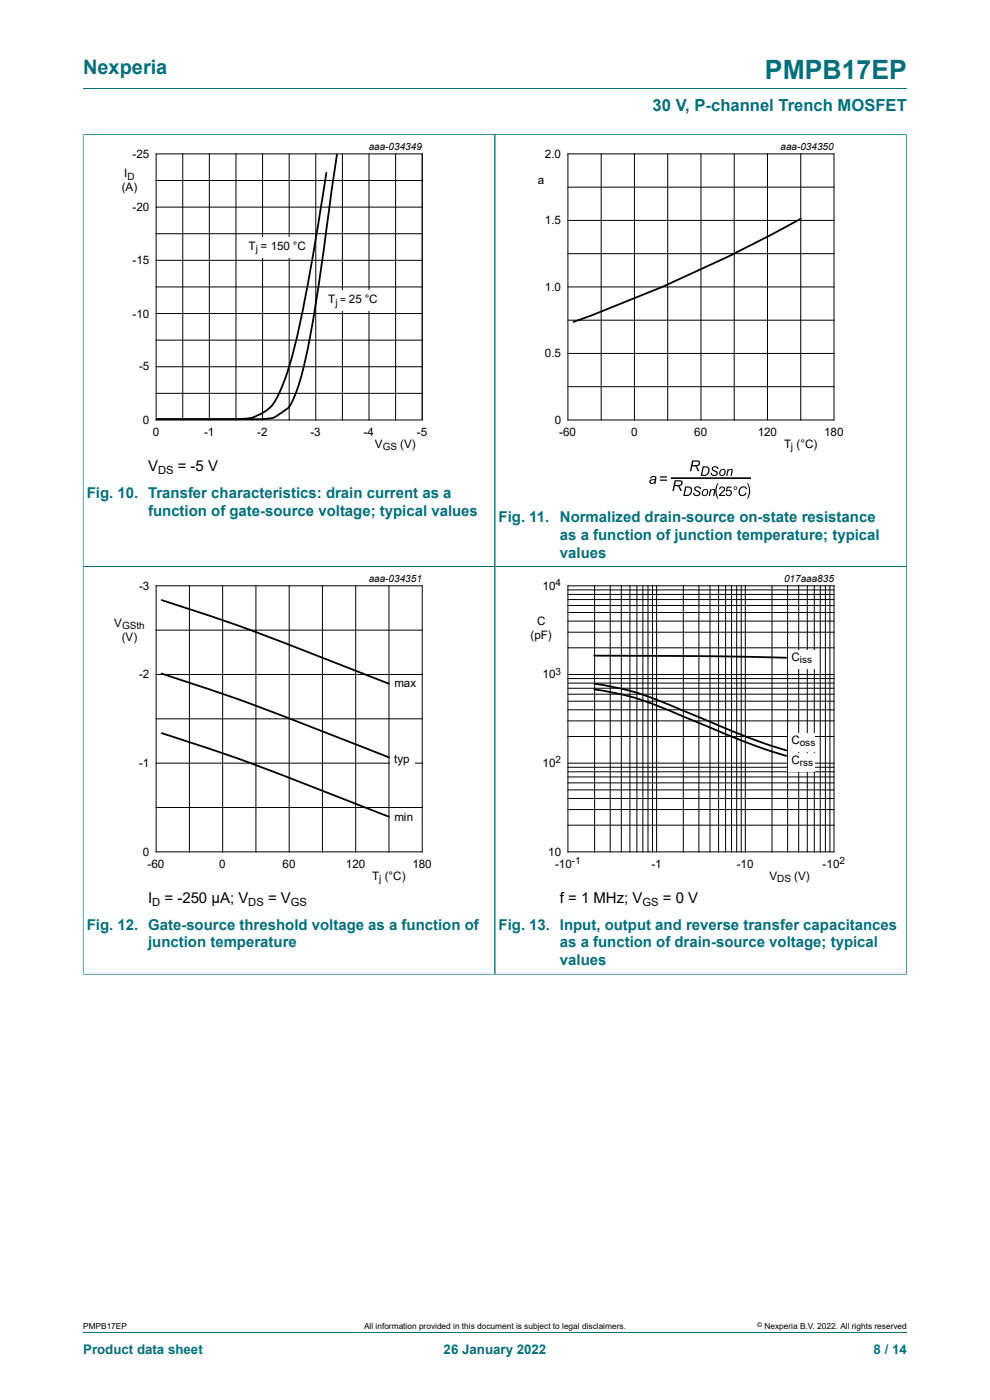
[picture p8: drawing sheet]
<svg xmlns="http://www.w3.org/2000/svg" width="210mm" height="297mm" viewBox="0 0 210 297" stroke-linecap="round" stroke-linejoin="round" font-family="sans-serif">
<path d="M17.6 18.8h174.8M17.6 28.5v91.7h87.4v-91.6h-87.4" fill="none" stroke="#036f7b" stroke-width=".21"/>
<path d="M102.3 29.8h-81.9v66.3h81.9" fill="none" stroke="#fefefe" stroke-width=".21"/>
<g fill="none" stroke="#000" stroke-width=".21">
<path d="M33.1 32.6h56.5v56.5h-56.5zM33.1 38.3h56.5M38.8 32.6v56.5M44.4 32.6v56.5M50.1 32.6v56.5M55.7 32.6v56.5M61.3 32.6v56.5M67 32.6v56.5M72.6 32.6v56.5M78.3 32.6v56.5M83.9 32.6v56.5M33.1 49.6h56.5"/>
<path d="M33.1 43.9h56.5M33.1 55.2h56.5M33.1 60.9h56.5M33.1 72.2h56.5M33.1 66.5h56.5M33.1 77.8h56.5M33.1 83.4h56.5"/>
</g>
<g fill="#fefefe">
<path d="M68.8 61.7h12.4v4.3h-12.4z"/>
<path d="M52 50.3h13.3v4.3h-13.3z"/>
</g>
<path d="M89.6 32.6v56.5" fill="none" stroke="#09090a" stroke-width=".21"/>
<path d="M71.5 32.8l-3.9 27.6-1.9 11.3a52.3 52.3 0 0 1-4.1 14.2l-.5 .7-1.1 .8a6.5 6.5 0 0 1-5.1 1.5h-21.7h16.4a10 10 0 0 0 7-1.9 11.5 11.5 0 0 0 3.4-5.5 141 141 0 0 0 5.9-24.4l3.3-20.4M169.9 46.4a325.8 325.8 0 0 1-48.3 21.9" fill="none" stroke="#000" stroke-width=".38"/>
<path d="M192.3 28.5v91.7h-174.7v86.5M192.4 28.6h-87.4v178.1h-87.4" fill="none" stroke="#036f7b" stroke-width=".21"/>
<path d="M189.6 29.8h-81.8v66.3h81.8M102.3 121.5h-81.9v66.3h81.9" fill="none" stroke="#fefefe" stroke-width=".21"/>
<g fill="none" stroke="#000" stroke-width=".21">
<path d="M120.5 32.6h56.4v56.5h-56.4zM120.5 39.7h56.4M127.5 32.6v56.5M134.6 32.6v56.5M141.6 32.6v56.5M148.7 32.6v56.5M155.7 32.6v56.5M162.8 32.6v56.5M169.9 32.6v56.5M120.5 53.8h56.4M120.5 46.8h56.4M120.5 75h56.4"/>
<path d="M120.5 67.9h56.4M120.5 60.9h56.4M120.5 82h56.4M33.1 124.3h56.5v56.4h-56.5zM33.1 133.7h56.5M40.2 124.3v56.4M47.2 124.3v56.4M54.3 124.3v56.4M61.3 124.3v56.4M68.4 124.3v56.4M75.5 124.3v56.4M82.5 124.3v56.4"/>
<path d="M33.1 143.1h56.5M33.1 152.5h56.5M33.1 161.9h56.5M33.1 171.3h56.5"/>
</g>
<g fill="#000">
<path d="M147.5 103.3a.76 .76 0 0 1 1.2 .5l-.3-.1a.45 .45 0 0 0-.4-.3 .45 .45 0 0 0-.4 .4l.1 .1a.75 .75 0 0 1 .8 1.1 .82 .82 0 0 1-.9 .2 .82 .82 0 0 1-.6-.6l.3-.1a.48 .48 0 0 0 .5 .5 .48 .48 0 0 0 .4-.5 1.05 1.05 0 0 1-.9-.9zM150.6 103.8h.3l-.1 .2a.47 .47 0 0 1 .6-.3 .47 .47 0 0 1 .3 .6l-.2 .9h-.2l.2-1.2a.49 .49 0 0 0-.6 0 .49 .49 0 0 0-.2 .5l-.1 .7h-.3zM151.2 99a.76 .76 0 0 1 1.2 .5h-.3a.45 .45 0 0 0-.4-.4 .45 .45 0 0 0-.4 .5l.1 .1a.75 .75 0 0 1 .8 1 .82 .82 0 0 1-.9 .3 .82 .82 0 0 1-.6-.7h.3a.48 .48 0 0 0 .5 .5 .48 .48 0 0 0 .4-.6 1.05 1.05 0 0 1-.9-.9zM152.2 102.5h.2l-.3 .7a3.6 3.6 0 0 0 .3 2.6h-.2a3.1 3.1 0 0 1 0-3.3zM154.3 99.5h.3l-.1 .3a.47 .47 0 0 1 .6-.4 .47 .47 0 0 1 .3 .7l-.2 .9h-.2l.2-1.2a.49 .49 0 0 0-.6 0 .49 .49 0 0 0-.2 .5l-.1 .7h-.3zM157 103.5a.83 .83 0 0 1 .8-.3 .83 .83 0 0 1 .7 .6h-.3a.7 .7 0 0 0-.9-.3 .7 .7 0 0 0-.4 .9 .59 .59 0 0 0 .6 .6 .59 .59 0 0 0 .6-.5h.3a.92 .92 0 0 1-1.4 .6 .92 .92 0 0 1-.2-1.4zM158.5 102.5h.1a3.1 3.1 0 0 1 0 3.3h-.1a3.6 3.6 0 0 0 0-3.3z"/>
<path d="M146.8 97.7h1a.64 .64 0 0 1 .7 .6 .64 .64 0 0 1-.8 .6l.6 1h-.3l-.2-.4a.71 .71 0 0 0-.9-.6l-.3 1h-.3zM147.1 97.9l-.2 .8a1.02 1.02 0 0 0 1.3-.4l-.1-.3z"/>
<path d="M138 101.2a.66 .66 0 0 1 .8-.2 .66 .66 0 0 1 .4 .7l-.1 .9h-.3v-.2a.55 .55 0 0 1-.9 .2 .55 .55 0 0 1 .2-.9l.8-.1a.39 .39 0 0 0-.3-.5 .39 .39 0 0 0-.4 .4h-.3zM138 102a.38 .38 0 0 0 .3 .5 .38 .38 0 0 0 .5-.3l.1-.4z"/>
<path d="M140 101h1.5v.3h-1.5zM140 101.7h1.5v.3h-1.5z"/>
<path d="M143.1 101.9h1a.64 .64 0 0 1 .7 .6 .64 .64 0 0 1-.8 .6l.6 1h-.3l-.2-.4a.71 .71 0 0 0-1-.6l-.2 1h-.3zM143.4 102.1l-.2 .8a1.02 1.02 0 0 0 1.3-.4l-.1-.3z"/>
<path d="M145.3 103.2h.7a1.01 1.01 0 0 1 .8 1 1.01 1.01 0 0 1-.8 1h-1.1zM145.6 103.4l-.4 1.6a.93 .93 0 0 0 1.2-.4 .93 .93 0 0 0-.2-1.1z"/>
<path d="M149.1 98.9h.6a1.01 1.01 0 0 1 .8 1 1.01 1.01 0 0 1-.8 1l-1.1 .1zM149.3 99.2l-.3 1.5a.93 .93 0 0 0 1.1-.3 .93 .93 0 0 0-.2-1.2z"/>
<path d="M149.1 104a.73 .73 0 0 1 1.1 .2 .73 .73 0 0 1-.6 1 .7 .7 0 0 1-.8-.4 .7 .7 0 0 1 .3-.8zM149.3 104a.5 .5 0 0 0-.3 .7 .5 .5 0 0 0 .7 .3l.1-.1a.47 .47 0 0 0 .2-.7 .47 .47 0 0 0-.7-.2z"/>
<path d="M152.8 99.7a.73 .73 0 0 1 1.1 .3 .73 .73 0 0 1-.5 1 .7 .7 0 0 1-.9-.4 .7 .7 0 0 1 .3-.9zM153 99.8a.5 .5 0 0 0-.3 .6 .5 .5 0 0 0 .7 .3l.1-.1a.47 .47 0 0 0 .2-.7 .47 .47 0 0 0-.7-.1z"/>
<path d="M152.7 103.3a.66 .66 0 0 1 1 .2 .66 .66 0 0 1-.3 1l-.6 .5h1v.2h-1.3l.3-.5a1.11 1.11 0 0 0 .7-1.2l-.5-.1-.2 .4h-.3zM154.2 103.2h1v.3h-.8l-.1 .5a.67 .67 0 0 1 .9 .3 .67 .67 0 0 1-.4 .9 .67 .67 0 0 1-.9-.5h.3a.44 .44 0 0 0 .6 .2 .44 .44 0 0 0 .1-.7 .44 .44 0 0 0-.6 0l-.3 .1z"/>
<path d="M155.6 103.5a.4 .4 0 0 1 .8 0 .4 .4 0 0 1-.8 0zM155.8 103.6a.25 .25 0 0 0 .5 0 .25 .25 0 0 0-.5 0z"/>
</g>
<path d="M142.5 101.4h16.6" fill="none" stroke="#000" stroke-width=".35"/>
<g fill="#fefefe">
<path d="M82.8 171.7h5.9v3.3h-5.9z"/>
<path d="M82.8 159.4h5.2v3.3h-5.2z"/>
<path d="M82.8 143.4h5.9v3.3h-5.9z"/>
</g>
<path d="M34.3 127.3l.7 .3a467.1 467.1 0 0 1 38.9 14.1l8.6 3.3M126 139.1l25.5 .1 15.3 .3M34.3 142.9l.7 .2a515.5 515.5 0 0 1 40.7 14.9l6.8 2.7M34.3 155.5l.7 .3a467.1 467.1 0 0 1 38.9 14.1l8.6 3.4M126 146.3a64.4 64.4 0 0 1 19.5 5.9l13.1 5.4 8.2 2.8M126 145.1a64.5 64.5 0 0 1 19.5 5.9l13.1 5.4 8.2 2.8" fill="none" stroke="#000" stroke-width=".38"/>
<path d="M192.4 206.7h-87.4v-86.5h87.3v86.5" fill="none" stroke="#036f7b" stroke-width=".21"/>
<path d="M189.6 121.5h-81.8v66.3h81.8" fill="none" stroke="#fefefe" stroke-width=".21"/>
<g fill="none" stroke="#000" stroke-width=".21">
<path d="M120.5 124.3h56.4v56.4h-56.4zM120.5 137.4h56.4M120.5 134.1h56.4M120.5 131.8h56.4M120.5 129.9h56.4M120.5 128.5h56.4M120.5 127.2h56.4M120.5 126.1h56.4M120.5 125.1h56.4M126.1 124.3v56.4M129.4 124.3v56.4M131.8 124.3v56.4"/>
<path d="M133.6 124.3v56.4M135.1 124.3v56.4M136.4 124.3v56.4M137.5 124.3v56.4M138.4 124.3v56.4M139.3 124.3v56.4M144.9 124.3v56.4M148.3 124.3v56.4M150.6 124.3v56.4M152.4 124.3v56.4M153.9 124.3v56.4M155.2 124.3v56.4"/>
<path d="M156.3 124.3v56.4M157.2 124.3v56.4M158.1 124.3v56.4M163.8 124.3v56.4M167.1 124.3v56.4M169.4 124.3v56.4M171.2 124.3v56.4M172.7 124.3v56.4M174 124.3v56.4M175.1 124.3v56.4M176 124.3v56.4M120.5 156.2h56.4"/>
<path d="M120.5 152.9h56.4M120.5 150.6h56.4M120.5 148.8h56.4M120.5 147.3h56.4M120.5 146h56.4M120.5 144.9h56.4M120.5 144h56.4M120.5 143.1h56.4M120.5 175.1h56.4M120.5 171.7h56.4M120.5 169.4h56.4M120.5 167.6h56.4"/>
<path d="M120.5 166.1h56.4M120.5 164.8h56.4M120.5 163.7h56.4M120.5 162.8h56.4M120.5 161.9h56.4"/>
</g>
<g fill="#fefefe">
<path d="M167.3 137.8h5.6v4h-5.6z"/>
<path d="M167.3 155.4h5.6v4h-5.6z"/>
<path d="M167.3 159.7h5.6v4h-5.6z"/>
</g>
<path d="M17.6 28.6v178M17.7 28.6h174.6M105 28.6v178M192.3 28.6v178M17.7 120.2h174.6M17.7 206.7h174.6M17.6 282.6h174.8" fill="none" stroke="#036f7b" stroke-width=".21"/>
<text font-size="5.6" fill="#036f7b" x="162.3" y="16.8">PMPB17EP</text>
<text font-size="4.2" fill="#036f7b" x="17.6" y="15.6">Nexperia</text>
<text font-size="3.5" fill="#036f7b" x="138.4" y="23.7">30 V, P-channel Trench MOSFET</text>
<g font-size="3.2">
<text x="31.4" y="100">V</text>
<text x="37.7" y="100">= -5 V</text>
<text x="31.4" y="191.6">I</text>
<text x="34.9" y="191.6">= -250 µA; V</text>
<text x="56.9" y="191.6">= V</text>
<text x="118.8" y="191.6">f = 1 MHz; V</text>
<text x="140.6" y="191.6">= 0 V</text>
</g>
<g font-size="3.2" fill="#036f7b">
<text x="18.4" y="105.6">Fig. 10. Transfer characteristics: drain current as a</text>
<text x="31.4" y="109.4">function of gate-source voltage; typical values</text>
<text x="105.8" y="110.7">Fig. 11.</text>
<text x="118.8" y="110.7">Normalized drain-source on-state resistance</text>
<text x="118.8" y="114.5">as a function of junction temperature; typical</text>
<text x="118.8" y="118.3">values</text>
<text x="18.4" y="197.2">Fig. 12. Gate-source threshold voltage as a function of</text>
<text x="105.8" y="197.2">Fig. 13. Input, output and reverse transfer capacitances</text>
<text x="31.4" y="201">junction temperature</text>
<text x="118.8" y="201">as a function of drain-source voltage; typical</text>
<text x="118.8" y="204.8">values</text>
</g>
<g font-size="2.8" fill="#036f7b">
<text x="17.6" y="287.2">Product data sheet</text>
<text x="94.1" y="287.2">26 January 2022</text>
<text x="185.3" y="287.2">8 / 14</text>
</g>
<g font-size="2.5">
<text x="28.1" y="33.4">-25</text>
<text x="115.6" y="33.4">2.0</text>
<text x="25.8" y="40.6">(A)</text>
<text x="26.3" y="37.6">I</text>
<text x="114.1" y="39">a</text>
<text x="28.1" y="44.8">-20</text>
<text x="115.6" y="47.5">1.5</text>
<text x="52.7" y="52.9">T = 150</text>
<text x="62.1" y="52.9">°C</text>
<text x="28.1" y="56.1">-15</text>
<text x="69.6" y="64.4">T</text>
<text x="74" y="64.4">25 °</text>
<text x="78.3" y="64.4">C</text>
<text x="115.6" y="61.7">1.0</text>
<text x="28.1" y="67.4">-10</text>
<text x="115.6" y="75.8">0.5</text>
<text x="29.5" y="78.6">-5</text>
<text x="30.3" y="89.9">0</text>
<text x="117.7" y="89.9">0</text>
<text x="32.4" y="92.4">0</text>
<text x="43.3" y="92.4">-1</text>
<text x="54.6" y="92.4">-2</text>
<text x="65.9" y="92.4">-3</text>
<text x="77.1" y="92.4">-4</text>
<text x="79.5" y="95">V</text>
<text x="84.9" y="95">(V)</text>
<text x="88.4" y="92.4">-5</text>
<text x="118.6" y="92.4">-60</text>
<text x="133.9" y="92.4">0</text>
<text x="147.3" y="92.4">60</text>
<text x="160.7" y="92.4">120</text>
<text x="166.3" y="95">T (°C)</text>
<text x="174.8" y="92.4">180</text>
<text x="29.5" y="125.1">-3</text>
<text x="115.1" y="125.1">10</text>
<text x="24.2" y="133">V</text>
<text x="25.8" y="135.9">(V)</text>
<text x="112.5" y="135.6">(pF)</text>
<text x="113.9" y="132.6">C</text>
<text x="29.5" y="143.9">-2</text>
<text x="115.1" y="143.9">10</text>
<text x="167.9" y="140.2">C</text>
<text x="83.7" y="145.8">max</text>
<text x="83.6" y="161.8">typ</text>
<text x="167.9" y="157.8">C</text>
<text x="29.5" y="162.7">-1</text>
<text x="115.1" y="162.7">10</text>
<text x="167.9" y="162.1">C</text>
<text x="83.7" y="174.2">min</text>
<text x="30.3" y="181.5">0</text>
<text x="31.3" y="184.1">-60</text>
<text x="46.5" y="184.1">0</text>
<text x="59.9" y="184.1">60</text>
<text x="73.4" y="184.1">120</text>
<text x="87.5" y="184.1">180</text>
<text x="116.3" y="181.5">10</text>
<text x="117.7" y="184.1">-10</text>
<text x="138.2" y="184.1">-1</text>
<text x="156.3" y="184.1">-10</text>
<text x="174.5" y="184.1">-10</text>
<text x="79" y="186.6">T (°C)</text>
<text x="163.2" y="186.6">V</text>
<text x="168.5" y="186.6">(V)</text>
</g>
<g font-size="2.4">
<text x="33.5" y="100.6">DS</text>
<text x="32.3" y="192.2">D</text>
<text x="52.7" y="192.2">DS</text>
<text x="61.7" y="192.2">GS</text>
<text x="136.3" y="192.2">GS</text>
</g>
<g font-size="2.1">
<text x="78.2" y="31.8">aaa-034349</text>
<text x="165.6" y="31.8">aaa-034350</text>
<text x="27" y="38.1">D</text>
<text x="54.3" y="53.5">j</text>
<text x="71.2" y="64.9">j =</text>
<text x="81.2" y="95.5">GS</text>
<text x="167.8" y="95.5">j</text>
<text x="78.2" y="123.4">aaa-034351</text>
<text x="117.9" y="124.4">4</text>
<text x="166.3" y="123.4">017aaa835</text>
<text x="25.9" y="133.5">GSth</text>
<text x="117.9" y="143.2">3</text>
<text x="169.7" y="140.7">iss</text>
<text x="117.9" y="162">2</text>
<text x="169.7" y="158.3">os</text>
<text x="171.9" y="158.3">s</text>
<text x="169.7" y="162.6">rss</text>
<text x="121.3" y="183.3">-1</text>
<text x="178.1" y="183.3">2</text>
<text x="80.4" y="187.1">j</text>
<text x="164.9" y="187.1">DS</text>
</g>
<g font-size="1.8">
<text x="17.6" y="282">PMPB17EP</text>
<text x="77.2" y="282">All information provided in this document is subject to legal disclaimers.</text>
<text x="162.2" y="282">Nexperia B.V. 2022. All rights reserved</text>
</g>
<text font-size="1.4" x="160.6" y="281.6">©</text>
</svg>
